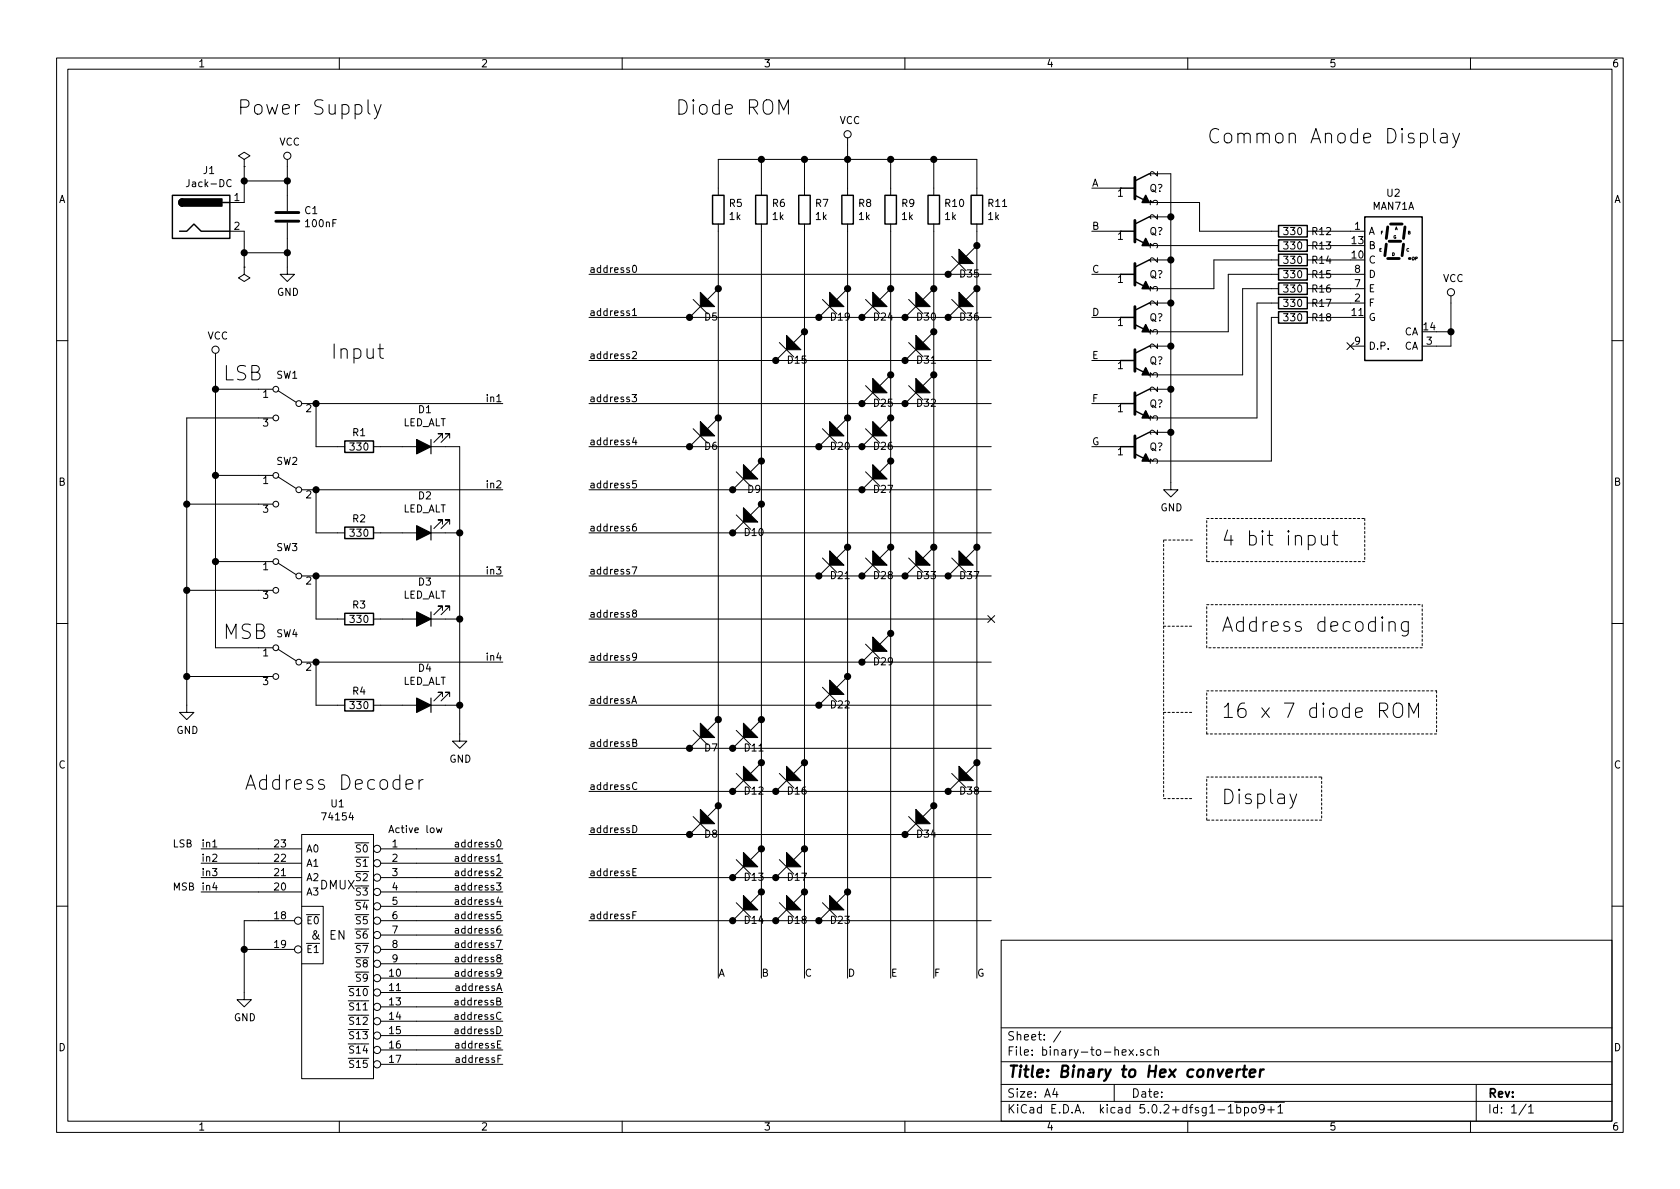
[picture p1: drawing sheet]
EESchema Schematic File Version 4
LIBS:binary-to-hex-cache
EELAYER 26 0
EELAYER END
$Descr A4 11693 8268
encoding utf-8
Sheet 1 1
Title "Binary to Hex converter"
Date ""
Rev ""
Comp ""
Comment1 ""
Comment2 ""
Comment3 ""
Comment4 ""
$EndDescr
$Comp
L 74xx_IEEE:74154 U1
U 1 1
P 2350 6700
F 0 "U1" H 2350 7816 50  0000 C CNN
F 1 "74154" H 2350 7725 50  0000 C CNN
F 2 "" H 2350 6700 50  0001 C CNN
F 3 "" H 2350 6700 50  0001 C CNN
	1    2350 6700
	1    0    0    -1  
$EndComp
$Comp
L Switch:SW_SPDT SW1
U 1 1
P 2000 2800
F 0 "SW1" H 2000 3000 50  0000 C CNN
F 1 "SW_SPDT" H 2000 2566 50  0001 C CNN
F 2 "" H 2000 2800 50  0001 C CNN
F 3 "" H 2000 2800 50  0001 C CNN
	1    2000 2800
	-1   0    0    -1  
$EndComp
$Comp
L Switch:SW_SPDT SW2
U 1 1
P 2000 3400
F 0 "SW2" H 2000 3600 50  0000 C CNN
F 1 "SW_SPDT" H 2000 3594 50  0001 C CNN
F 2 "" H 2000 3400 50  0001 C CNN
F 3 "" H 2000 3400 50  0001 C CNN
	1    2000 3400
	-1   0    0    -1  
$EndComp
$Comp
L Switch:SW_SPDT SW3
U 1 1
P 2000 4000
F 0 "SW3" H 2000 4200 50  0000 C CNN
F 1 "SW_SPDT" H 2000 4194 50  0001 C CNN
F 2 "" H 2000 4000 50  0001 C CNN
F 3 "" H 2000 4000 50  0001 C CNN
	1    2000 4000
	-1   0    0    -1  
$EndComp
$Comp
L Switch:SW_SPDT SW4
U 1 1
P 2000 4600
F 0 "SW4" H 2000 4800 50  0000 C CNN
F 1 "SW_SPDT" H 2000 4794 50  0001 C CNN
F 2 "" H 2000 4600 50  0001 C CNN
F 3 "" H 2000 4600 50  0001 C CNN
	1    2000 4600
	-1   0    0    -1  
$EndComp
$Comp
L power:GND #PWR05
U 1 1
P 2000 1850
F 0 "#PWR05" H 2000 1600 50  0001 C CNN
F 1 "GND" H 2005 1677 50  0000 C CNN
F 2 "" H 2000 1850 50  0001 C CNN
F 3 "" H 2000 1850 50  0001 C CNN
	1    2000 1850
	1    0    0    -1  
$EndComp
$Comp
L power:VCC #PWR04
U 1 1
P 2000 1150
F 0 "#PWR04" H 2000 1000 50  0001 C CNN
F 1 "VCC" H 2017 1323 50  0000 C CNN
F 2 "" H 2000 1150 50  0001 C CNN
F 3 "" H 2000 1150 50  0001 C CNN
	1    2000 1150
	1    0    0    -1  
$EndComp
Wire Wire Line
	1800 2700 1500 2700
Wire Wire Line
	1500 2700 1500 2500
$Comp
L power:VCC #PWR02
U 1 1
P 1500 2500
F 0 "#PWR02" H 1500 2350 50  0001 C CNN
F 1 "VCC" H 1517 2673 50  0000 C CNN
F 2 "" H 1500 2500 50  0001 C CNN
F 3 "" H 1500 2500 50  0001 C CNN
	1    1500 2500
	1    0    0    -1  
$EndComp
Wire Wire Line
	1800 3300 1500 3300
Wire Wire Line
	1500 3300 1500 2700
Connection ~ 1500 2700
Wire Wire Line
	1800 3900 1500 3900
Wire Wire Line
	1500 3900 1500 3300
Connection ~ 1500 3300
Wire Wire Line
	1800 4500 1500 4500
Wire Wire Line
	1500 4500 1500 3900
Connection ~ 1500 3900
Text Label 3500 2800 2    50   ~ 0
in1
Text Label 3500 3400 2    50   ~ 0
in2
Text Label 3500 4000 2    50   ~ 0
in3
Text Label 3500 4600 2    50   ~ 0
in4
Wire Wire Line
	1800 5900 1400 5900
Wire Wire Line
	1800 6000 1400 6000
Wire Wire Line
	1800 6100 1400 6100
Wire Wire Line
	1800 6200 1400 6200
Text Label 1400 5900 0    50   ~ 0
in1
Text Label 1400 6000 0    50   ~ 0
in2
Text Label 1400 6100 0    50   ~ 0
in3
Text Label 1400 6200 0    50   ~ 0
in4
Wire Wire Line
	1800 6400 1700 6400
Wire Wire Line
	1700 6400 1700 6600
Wire Wire Line
	1800 6600 1700 6600
Connection ~ 1700 6600
Wire Wire Line
	1700 6600 1700 6900
$Comp
L power:GND #PWR03
U 1 1
P 1700 6900
F 0 "#PWR03" H 1700 6650 50  0001 C CNN
F 1 "GND" H 1705 6727 50  0000 C CNN
F 2 "" H 1700 6900 50  0001 C CNN
F 3 "" H 1700 6900 50  0001 C CNN
	1    1700 6900
	1    0    0    -1  
$EndComp
Wire Wire Line
	2900 5900 3500 5900
Text Label 3500 5900 2    50   ~ 0
address0
Wire Wire Line
	2900 6000 3500 6000
Wire Wire Line
	2900 6100 3500 6100
Wire Wire Line
	2900 6200 3500 6200
Wire Wire Line
	2900 6300 3500 6300
Wire Wire Line
	2900 6400 3500 6400
Wire Wire Line
	2900 6500 3500 6500
Wire Wire Line
	2900 6600 3500 6600
Wire Wire Line
	2900 6700 3500 6700
Wire Wire Line
	2900 6800 3500 6800
Wire Wire Line
	2900 6900 3500 6900
Wire Wire Line
	2900 7000 3500 7000
Wire Wire Line
	2900 7100 3500 7100
Wire Wire Line
	2900 7200 3500 7200
Wire Wire Line
	2900 7300 3500 7300
Wire Wire Line
	2900 7400 3500 7400
Text Label 3500 6000 2    50   ~ 0
address1
Text Label 3500 6100 2    50   ~ 0
address2
Text Label 3500 6200 2    50   ~ 0
address3
Text Label 3500 6300 2    50   ~ 0
address4
Text Label 3500 6400 2    50   ~ 0
address5
Text Label 3500 6500 2    50   ~ 0
address6
Text Label 3500 6600 2    50   ~ 0
address7
Text Label 3500 6700 2    50   ~ 0
address8
Text Label 3500 6800 2    50   ~ 0
address9
Text Label 3500 6900 2    50   ~ 0
addressA
Text Label 3500 7000 2    50   ~ 0
addressB
Text Label 3500 7100 2    50   ~ 0
addressC
Text Label 3500 7200 2    50   ~ 0
addressD
Text Label 3500 7300 2    50   ~ 0
addressE
Text Label 3500 7400 2    50   ~ 0
addressF
$Comp
L d_tilt:D_Tilt D35
U 1 1
P 6700 1800
F 0 "D35" H 6650 1900 50  0000 C CNN
F 1 "D_Tilt" H 6750 1675 50  0001 C CNN
F 2 "" H 6700 1800 50  0001 C CNN
F 3 "~" H 6700 1800 50  0001 C CNN
	1    6700 1800
	-1   0    0    1   
$EndComp
$Comp
L d_tilt:D_Tilt D19
U 1 1
P 5800 2100
F 0 "D19" H 5750 2200 50  0000 C CNN
F 1 "D_Tilt" H 5850 1975 50  0001 C CNN
F 2 "" H 5800 2100 50  0001 C CNN
F 3 "~" H 5800 2100 50  0001 C CNN
	1    5800 2100
	-1   0    0    1   
$EndComp
Wire Wire Line
	4100 2200 4800 2200
Text Label 4100 1900 0    50   ~ 0
address0
Text Label 4100 2200 0    50   ~ 0
address1
Text Label 4100 2500 0    50   ~ 0
address2
Text Label 4100 2800 0    50   ~ 0
address3
Wire Wire Line
	4100 3100 4800 3100
Text Label 4100 3100 0    50   ~ 0
address4
Text Label 4100 3400 0    50   ~ 0
address5
Text Label 4100 3700 0    50   ~ 0
address6
Text Label 4100 4000 0    50   ~ 0
address7
Text Label 4100 4300 0    50   ~ 0
address8
Text Label 4100 4600 0    50   ~ 0
address9
Text Label 4100 4900 0    50   ~ 0
addressA
Text Label 4100 5200 0    50   ~ 0
addressB
Text Label 4100 5500 0    50   ~ 0
addressC
Text Label 4100 5800 0    50   ~ 0
addressD
Text Label 4100 6100 0    50   ~ 0
addressE
Text Label 4100 6400 0    50   ~ 0
addressF
Text Label 5000 6800 0    50   ~ 0
A
Text Label 5300 6800 0    50   ~ 0
B
Text Label 5600 6800 0    50   ~ 0
C
Text Label 5900 6800 0    50   ~ 0
D
Text Label 6200 6800 0    50   ~ 0
E
Text Label 6500 6800 0    50   ~ 0
F
Text Label 6800 6800 0    50   ~ 0
G
NoConn ~ 9400 2400
Wire Wire Line
	5000 1100 5300 1100
Wire Wire Line
	6500 1300 6500 1100
Connection ~ 6500 1100
Wire Wire Line
	6500 1100 6800 1100
Wire Wire Line
	6200 1300 6200 1100
Connection ~ 6200 1100
Wire Wire Line
	6200 1100 6500 1100
Wire Wire Line
	5900 1300 5900 1100
Connection ~ 5900 1100
Wire Wire Line
	5900 1100 6200 1100
Connection ~ 5600 1100
Wire Wire Line
	5600 1100 5900 1100
Connection ~ 5300 1100
Wire Wire Line
	5300 1100 5600 1100
$Comp
L power:VCC #PWR07
U 1 1
P 5900 1000
F 0 "#PWR07" H 5900 850 50  0001 C CNN
F 1 "VCC" H 5917 1173 50  0000 C CNN
F 2 "" H 5900 1000 50  0001 C CNN
F 3 "" H 5900 1000 50  0001 C CNN
	1    5900 1000
	1    0    0    -1  
$EndComp
Wire Wire Line
	5900 1000 5900 1100
Text Label 7600 1300 0    50   ~ 0
A
Text Label 7600 1600 0    50   ~ 0
B
Text Label 7600 1900 0    50   ~ 0
C
Text Label 7600 2200 0    50   ~ 0
D
Text Label 7600 2500 0    50   ~ 0
E
Text Label 7600 2800 0    50   ~ 0
F
Text Label 7600 3100 0    50   ~ 0
G
$Comp
L Device:R R12
U 1 1
P 9000 1600
F 0 "R12" V 9000 1800 50  0000 C CNN
F 1 "330" V 9000 1600 50  0000 C CNN
F 2 "" V 8930 1600 50  0001 C CNN
F 3 "~" H 9000 1600 50  0001 C CNN
	1    9000 1600
	0    1    1    0   
$EndComp
$Comp
L Device:R R13
U 1 1
P 9000 1700
F 0 "R13" V 9000 1900 50  0000 C CNN
F 1 "330" V 9000 1700 50  0000 C CNN
F 2 "" V 8930 1700 50  0001 C CNN
F 3 "~" H 9000 1700 50  0001 C CNN
	1    9000 1700
	0    1    1    0   
$EndComp
$Comp
L Device:R R14
U 1 1
P 9000 1800
F 0 "R14" V 9000 2000 50  0000 C CNN
F 1 "330" V 9000 1800 50  0000 C CNN
F 2 "" V 8930 1800 50  0001 C CNN
F 3 "~" H 9000 1800 50  0001 C CNN
	1    9000 1800
	0    1    1    0   
$EndComp
$Comp
L Device:R R15
U 1 1
P 9000 1900
F 0 "R15" V 9000 2100 50  0000 C CNN
F 1 "330" V 9000 1900 50  0000 C CNN
F 2 "" V 8930 1900 50  0001 C CNN
F 3 "~" H 9000 1900 50  0001 C CNN
	1    9000 1900
	0    1    1    0   
$EndComp
$Comp
L Device:R R16
U 1 1
P 9000 2000
F 0 "R16" V 9000 2200 50  0000 C CNN
F 1 "330" V 9000 2000 50  0000 C CNN
F 2 "" V 8930 2000 50  0001 C CNN
F 3 "~" H 9000 2000 50  0001 C CNN
	1    9000 2000
	0    1    1    0   
$EndComp
$Comp
L Device:R R17
U 1 1
P 9000 2100
F 0 "R17" V 9000 2300 50  0000 C CNN
F 1 "330" V 9000 2100 50  0000 C CNN
F 2 "" V 8930 2100 50  0001 C CNN
F 3 "~" H 9000 2100 50  0001 C CNN
	1    9000 2100
	0    1    1    0   
$EndComp
$Comp
L Device:R R18
U 1 1
P 9000 2200
F 0 "R18" V 9000 2400 50  0000 C CNN
F 1 "330" V 9000 2200 50  0000 C CNN
F 2 "" V 8930 2200 50  0001 C CNN
F 3 "~" H 9000 2200 50  0001 C CNN
	1    9000 2200
	0    1    1    0   
$EndComp
Wire Wire Line
	5600 1300 5600 1100
Wire Wire Line
	5300 1300 5300 1100
Wire Wire Line
	5000 1300 5000 1100
Wire Wire Line
	4100 5200 4800 5200
Text Notes 2700 5800 0    50   ~ 0
Active low
$Comp
L Device:R R5
U 1 1
P 5000 1450
F 0 "R5" H 5070 1496 50  0000 L CNN
F 1 "1k" H 5070 1405 50  0000 L CNN
F 2 "" V 4930 1450 50  0001 C CNN
F 3 "~" H 5000 1450 50  0001 C CNN
	1    5000 1450
	1    0    0    -1  
$EndComp
$Comp
L Device:R R6
U 1 1
P 5300 1450
F 0 "R6" H 5370 1496 50  0000 L CNN
F 1 "1k" H 5370 1405 50  0000 L CNN
F 2 "" V 5230 1450 50  0001 C CNN
F 3 "~" H 5300 1450 50  0001 C CNN
	1    5300 1450
	1    0    0    -1  
$EndComp
$Comp
L Device:R R7
U 1 1
P 5600 1450
F 0 "R7" H 5670 1496 50  0000 L CNN
F 1 "1k" H 5670 1405 50  0000 L CNN
F 2 "" V 5530 1450 50  0001 C CNN
F 3 "~" H 5600 1450 50  0001 C CNN
	1    5600 1450
	1    0    0    -1  
$EndComp
$Comp
L Device:R R8
U 1 1
P 5900 1450
F 0 "R8" H 5970 1496 50  0000 L CNN
F 1 "1k" H 5970 1405 50  0000 L CNN
F 2 "" V 5830 1450 50  0001 C CNN
F 3 "~" H 5900 1450 50  0001 C CNN
	1    5900 1450
	1    0    0    -1  
$EndComp
$Comp
L Device:R R9
U 1 1
P 6200 1450
F 0 "R9" H 6270 1496 50  0000 L CNN
F 1 "1k" H 6270 1405 50  0000 L CNN
F 2 "" V 6130 1450 50  0001 C CNN
F 3 "~" H 6200 1450 50  0001 C CNN
	1    6200 1450
	1    0    0    -1  
$EndComp
$Comp
L Device:R R10
U 1 1
P 6500 1450
F 0 "R10" H 6570 1496 50  0000 L CNN
F 1 "1k" H 6570 1405 50  0000 L CNN
F 2 "" V 6430 1450 50  0001 C CNN
F 3 "~" H 6500 1450 50  0001 C CNN
	1    6500 1450
	1    0    0    -1  
$EndComp
$Comp
L Device:R R11
U 1 1
P 6800 1450
F 0 "R11" H 6870 1496 50  0000 L CNN
F 1 "1k" H 6870 1405 50  0000 L CNN
F 2 "" V 6730 1450 50  0001 C CNN
F 3 "~" H 6800 1450 50  0001 C CNN
	1    6800 1450
	1    0    0    -1  
$EndComp
Wire Wire Line
	6800 1100 6800 1300
Wire Wire Line
	6800 1600 6800 1700
$Comp
L power:PWR_FLAG #FLG01
U 1 1
P 1700 1150
F 0 "#FLG01" H 1700 1225 50  0001 C CNN
F 1 "PWR_FLAG" H 1700 1324 50  0001 C CNN
F 2 "" H 1700 1150 50  0001 C CNN
F 3 "~" H 1700 1150 50  0001 C CNN
	1    1700 1150
	1    0    0    -1  
$EndComp
$Comp
L power:PWR_FLAG #FLG02
U 1 1
P 1700 1850
F 0 "#FLG02" H 1700 1925 50  0001 C CNN
F 1 "PWR_FLAG" H 1700 2023 50  0001 C CNN
F 2 "" H 1700 1850 50  0001 C CNN
F 3 "~" H 1700 1850 50  0001 C CNN
	1    1700 1850
	-1   0    0    1   
$EndComp
Text Notes 1700 5500 0    100  ~ 0
Address Decoder
Text Notes 2300 2500 0    100  ~ 0
Input
Text Notes 1650 800  0    100  ~ 0
Power Supply
Text Notes 4700 800  0    100  ~ 0
Diode ROM
Text Notes 8400 1000 0    100  ~ 0
Common Anode Display
Text Notes 1550 2650 0    100  ~ 0
LSB
Text Notes 1550 4450 0    100  ~ 0
MSB
Text Notes 1200 6200 0    50   ~ 0
MSB
Text Notes 1200 5900 0    50   ~ 0
LSB
Wire Wire Line
	6200 1600 6200 2000
Wire Wire Line
	5900 1600 5900 2000
Wire Wire Line
	5000 1600 5000 2000
Connection ~ 6800 1700
Wire Wire Line
	6800 1700 6800 2000
Connection ~ 6600 1900
Wire Wire Line
	6600 1900 6900 1900
Wire Wire Line
	6500 1600 6500 2000
Wire Wire Line
	4100 1900 6600 1900
$Comp
L d_tilt:D_Tilt D5
U 1 1
P 4900 2100
F 0 "D5" H 4850 2200 50  0000 C CNN
F 1 "D_Tilt" H 4950 1975 50  0001 C CNN
F 2 "" H 4900 2100 50  0001 C CNN
F 3 "~" H 4900 2100 50  0001 C CNN
	1    4900 2100
	-1   0    0    1   
$EndComp
Connection ~ 5000 2000
Connection ~ 4800 2200
Connection ~ 5900 2000
Connection ~ 5700 2200
Wire Wire Line
	5700 2200 6000 2200
Wire Wire Line
	5600 1600 5600 2300
Wire Wire Line
	4800 2200 5700 2200
$Comp
L d_tilt:D_Tilt D24
U 1 1
P 6100 2100
F 0 "D24" H 6050 2200 50  0000 C CNN
F 1 "D_Tilt" H 6150 1975 50  0001 C CNN
F 2 "" H 6100 2100 50  0001 C CNN
F 3 "~" H 6100 2100 50  0001 C CNN
	1    6100 2100
	-1   0    0    1   
$EndComp
Connection ~ 6200 2000
Connection ~ 6000 2200
Wire Wire Line
	6000 2200 6300 2200
$Comp
L d_tilt:D_Tilt D30
U 1 1
P 6400 2100
F 0 "D30" H 6350 2200 50  0000 C CNN
F 1 "D_Tilt" H 6450 1975 50  0001 C CNN
F 2 "" H 6400 2100 50  0001 C CNN
F 3 "~" H 6400 2100 50  0001 C CNN
	1    6400 2100
	-1   0    0    1   
$EndComp
Connection ~ 6500 2000
Wire Wire Line
	6500 2000 6500 2300
Connection ~ 6300 2200
Wire Wire Line
	6300 2200 6600 2200
$Comp
L d_tilt:D_Tilt D36
U 1 1
P 6700 2100
F 0 "D36" H 6650 2200 50  0000 C CNN
F 1 "D_Tilt" H 6750 1975 50  0001 C CNN
F 2 "" H 6700 2100 50  0001 C CNN
F 3 "~" H 6700 2100 50  0001 C CNN
	1    6700 2100
	-1   0    0    1   
$EndComp
Connection ~ 6800 2000
Connection ~ 6600 2200
Wire Wire Line
	6600 2200 6900 2200
$Comp
L d_tilt:D_Tilt D31
U 1 1
P 6400 2400
F 0 "D31" H 6350 2500 50  0000 C CNN
F 1 "D_Tilt" H 6450 2275 50  0001 C CNN
F 2 "" H 6400 2400 50  0001 C CNN
F 3 "~" H 6400 2400 50  0001 C CNN
	1    6400 2400
	-1   0    0    1   
$EndComp
Connection ~ 6500 2300
Wire Wire Line
	6500 2300 6500 2600
Connection ~ 6300 2500
Wire Wire Line
	6300 2500 6900 2500
Wire Wire Line
	6200 2000 6200 2600
$Comp
L d_tilt:D_Tilt D15
U 1 1
P 5500 2400
F 0 "D15" H 5450 2500 50  0000 C CNN
F 1 "D_Tilt" H 5550 2275 50  0001 C CNN
F 2 "" H 5500 2400 50  0001 C CNN
F 3 "~" H 5500 2400 50  0001 C CNN
	1    5500 2400
	-1   0    0    1   
$EndComp
Connection ~ 5600 2300
Connection ~ 5400 2500
Wire Wire Line
	5400 2500 6300 2500
Wire Wire Line
	4100 2500 5400 2500
$Comp
L d_tilt:D_Tilt D32
U 1 1
P 6400 2700
F 0 "D32" H 6350 2800 50  0000 C CNN
F 1 "D_Tilt" H 6450 2575 50  0001 C CNN
F 2 "" H 6400 2700 50  0001 C CNN
F 3 "~" H 6400 2700 50  0001 C CNN
	1    6400 2700
	-1   0    0    1   
$EndComp
Connection ~ 6500 2600
Connection ~ 6300 2800
Wire Wire Line
	6300 2800 6900 2800
$Comp
L d_tilt:D_Tilt D25
U 1 1
P 6100 2700
F 0 "D25" H 6050 2800 50  0000 C CNN
F 1 "D_Tilt" H 6150 2575 50  0001 C CNN
F 2 "" H 6100 2700 50  0001 C CNN
F 3 "~" H 6100 2700 50  0001 C CNN
	1    6100 2700
	-1   0    0    1   
$EndComp
Connection ~ 6200 2600
Wire Wire Line
	6200 2600 6200 2900
Connection ~ 6000 2800
Wire Wire Line
	6000 2800 6300 2800
Wire Wire Line
	5900 2000 5900 2900
Wire Wire Line
	5000 2000 5000 2900
Wire Wire Line
	4100 2800 6000 2800
$Comp
L d_tilt:D_Tilt D6
U 1 1
P 4900 3000
F 0 "D6" H 4850 3100 50  0000 C CNN
F 1 "D_Tilt" H 4950 2875 50  0001 C CNN
F 2 "" H 4900 3000 50  0001 C CNN
F 3 "~" H 4900 3000 50  0001 C CNN
	1    4900 3000
	-1   0    0    1   
$EndComp
Connection ~ 5000 2900
Connection ~ 4800 3100
Wire Wire Line
	5300 1600 5300 3200
Wire Wire Line
	4800 3100 5700 3100
$Comp
L d_tilt:D_Tilt D20
U 1 1
P 5800 3000
F 0 "D20" H 5750 3100 50  0000 C CNN
F 1 "D_Tilt" H 5850 2875 50  0001 C CNN
F 2 "" H 5800 3000 50  0001 C CNN
F 3 "~" H 5800 3000 50  0001 C CNN
	1    5800 3000
	-1   0    0    1   
$EndComp
Connection ~ 5900 2900
Connection ~ 5700 3100
Wire Wire Line
	5700 3100 6000 3100
$Comp
L d_tilt:D_Tilt D26
U 1 1
P 6100 3000
F 0 "D26" H 6050 3100 50  0000 C CNN
F 1 "D_Tilt" H 6150 2875 50  0001 C CNN
F 2 "" H 6100 3000 50  0001 C CNN
F 3 "~" H 6100 3000 50  0001 C CNN
	1    6100 3000
	-1   0    0    1   
$EndComp
Connection ~ 6200 2900
Wire Wire Line
	6200 2900 6200 3200
Connection ~ 6000 3100
Wire Wire Line
	6000 3100 6900 3100
$Comp
L d_tilt:D_Tilt D27
U 1 1
P 6100 3300
F 0 "D27" H 6050 3400 50  0000 C CNN
F 1 "D_Tilt" H 6150 3175 50  0001 C CNN
F 2 "" H 6100 3300 50  0001 C CNN
F 3 "~" H 6100 3300 50  0001 C CNN
	1    6100 3300
	-1   0    0    1   
$EndComp
Connection ~ 6200 3200
Connection ~ 6000 3400
Wire Wire Line
	6000 3400 6900 3400
$Comp
L d_tilt:D_Tilt D9
U 1 1
P 5200 3300
F 0 "D9" H 5150 3400 50  0000 C CNN
F 1 "D_Tilt" H 5250 3175 50  0001 C CNN
F 2 "" H 5200 3300 50  0001 C CNN
F 3 "~" H 5200 3300 50  0001 C CNN
	1    5200 3300
	-1   0    0    1   
$EndComp
Connection ~ 5300 3200
Wire Wire Line
	5300 3200 5300 3500
Connection ~ 5100 3400
Wire Wire Line
	5100 3400 6000 3400
Wire Wire Line
	4100 3400 5100 3400
Wire Wire Line
	4100 3700 5100 3700
$Comp
L d_tilt:D_Tilt D10
U 1 1
P 5200 3600
F 0 "D10" H 5150 3700 50  0000 C CNN
F 1 "D_Tilt" H 5250 3475 50  0001 C CNN
F 2 "" H 5200 3600 50  0001 C CNN
F 3 "~" H 5200 3600 50  0001 C CNN
	1    5200 3600
	-1   0    0    1   
$EndComp
Connection ~ 5300 3500
Connection ~ 5100 3700
Wire Wire Line
	5900 2900 5900 3800
Wire Wire Line
	6200 3200 6200 3800
Wire Wire Line
	6500 2600 6500 3800
Wire Wire Line
	6800 2000 6800 3800
Wire Wire Line
	5100 3700 6900 3700
$Comp
L d_tilt:D_Tilt D21
U 1 1
P 5800 3900
F 0 "D21" H 5750 4000 50  0000 C CNN
F 1 "D_Tilt" H 5850 3775 50  0001 C CNN
F 2 "" H 5800 3900 50  0001 C CNN
F 3 "~" H 5800 3900 50  0001 C CNN
	1    5800 3900
	-1   0    0    1   
$EndComp
Connection ~ 5900 3800
Connection ~ 5700 4000
Wire Wire Line
	5700 4000 6000 4000
$Comp
L d_tilt:D_Tilt D28
U 1 1
P 6100 3900
F 0 "D28" H 6050 4000 50  0000 C CNN
F 1 "D_Tilt" H 6150 3775 50  0001 C CNN
F 2 "" H 6100 3900 50  0001 C CNN
F 3 "~" H 6100 3900 50  0001 C CNN
	1    6100 3900
	-1   0    0    1   
$EndComp
Connection ~ 6200 3800
Connection ~ 6000 4000
Wire Wire Line
	6000 4000 6300 4000
$Comp
L d_tilt:D_Tilt D33
U 1 1
P 6400 3900
F 0 "D33" H 6350 4000 50  0000 C CNN
F 1 "D_Tilt" H 6450 3775 50  0001 C CNN
F 2 "" H 6400 3900 50  0001 C CNN
F 3 "~" H 6400 3900 50  0001 C CNN
	1    6400 3900
	-1   0    0    1   
$EndComp
Connection ~ 6500 3800
Connection ~ 6300 4000
Wire Wire Line
	6300 4000 6600 4000
$Comp
L d_tilt:D_Tilt D37
U 1 1
P 6700 3900
F 0 "D37" H 6650 4000 50  0000 C CNN
F 1 "D_Tilt" H 6750 3775 50  0001 C CNN
F 2 "" H 6700 3900 50  0001 C CNN
F 3 "~" H 6700 3900 50  0001 C CNN
	1    6700 3900
	-1   0    0    1   
$EndComp
Connection ~ 6800 3800
Connection ~ 6600 4000
Wire Wire Line
	6600 4000 6900 4000
Wire Wire Line
	4100 4000 5700 4000
Wire Wire Line
	6200 3800 6200 4400
Wire Wire Line
	4100 4300 6900 4300
$Comp
L d_tilt:D_Tilt D29
U 1 1
P 6100 4500
F 0 "D29" H 6050 4600 50  0000 C CNN
F 1 "D_Tilt" H 6150 4375 50  0001 C CNN
F 2 "" H 6100 4500 50  0001 C CNN
F 3 "~" H 6100 4500 50  0001 C CNN
	1    6100 4500
	-1   0    0    1   
$EndComp
Connection ~ 6200 4400
Connection ~ 6000 4600
Wire Wire Line
	6000 4600 6900 4600
Wire Wire Line
	5900 3800 5900 4700
Wire Wire Line
	4100 4600 6000 4600
$Comp
L d_tilt:D_Tilt D22
U 1 1
P 5800 4800
F 0 "D22" H 5750 4900 50  0000 C CNN
F 1 "D_Tilt" H 5850 4675 50  0001 C CNN
F 2 "" H 5800 4800 50  0001 C CNN
F 3 "~" H 5800 4800 50  0001 C CNN
	1    5800 4800
	-1   0    0    1   
$EndComp
Connection ~ 5900 4700
Connection ~ 5700 4900
Wire Wire Line
	5300 4900 5700 4900
Wire Wire Line
	5000 2900 5000 5000
Wire Wire Line
	4100 4900 5300 4900
Wire Wire Line
	5700 4900 6900 4900
Wire Wire Line
	5300 3500 5300 5000
$Comp
L d_tilt:D_Tilt D11
U 1 1
P 5200 5100
F 0 "D11" H 5150 5200 50  0000 C CNN
F 1 "D_Tilt" H 5250 4975 50  0001 C CNN
F 2 "" H 5200 5100 50  0001 C CNN
F 3 "~" H 5200 5100 50  0001 C CNN
	1    5200 5100
	-1   0    0    1   
$EndComp
Connection ~ 5300 5000
Wire Wire Line
	5300 5000 5300 5300
Connection ~ 5100 5200
$Comp
L d_tilt:D_Tilt D7
U 1 1
P 4900 5100
F 0 "D7" H 4850 5200 50  0000 C CNN
F 1 "D_Tilt" H 4950 4975 50  0001 C CNN
F 2 "" H 4900 5100 50  0001 C CNN
F 3 "~" H 4900 5100 50  0001 C CNN
	1    4900 5100
	-1   0    0    1   
$EndComp
Connection ~ 5000 5000
Connection ~ 4800 5200
Wire Wire Line
	4800 5200 5100 5200
Wire Wire Line
	5600 2300 5600 5300
Wire Wire Line
	6800 3800 6800 5300
Wire Wire Line
	5100 5200 6900 5200
$Comp
L d_tilt:D_Tilt D12
U 1 1
P 5200 5400
F 0 "D12" H 5150 5500 50  0000 C CNN
F 1 "D_Tilt" H 5250 5275 50  0001 C CNN
F 2 "" H 5200 5400 50  0001 C CNN
F 3 "~" H 5200 5400 50  0001 C CNN
	1    5200 5400
	-1   0    0    1   
$EndComp
Connection ~ 5300 5300
Connection ~ 5100 5500
Wire Wire Line
	5100 5500 5400 5500
$Comp
L d_tilt:D_Tilt D16
U 1 1
P 5500 5400
F 0 "D16" H 5450 5500 50  0000 C CNN
F 1 "D_Tilt" H 5550 5275 50  0001 C CNN
F 2 "" H 5500 5400 50  0001 C CNN
F 3 "~" H 5500 5400 50  0001 C CNN
	1    5500 5400
	-1   0    0    1   
$EndComp
Connection ~ 5600 5300
Connection ~ 5400 5500
Wire Wire Line
	5000 5000 5000 5600
Wire Wire Line
	4100 5500 5100 5500
Wire Wire Line
	6500 3800 6500 5600
Wire Wire Line
	5400 5500 6600 5500
$Comp
L d_tilt:D_Tilt D38
U 1 1
P 6700 5400
F 0 "D38" H 6650 5500 50  0000 C CNN
F 1 "D_Tilt" H 6750 5275 50  0001 C CNN
F 2 "" H 6700 5400 50  0001 C CNN
F 3 "~" H 6700 5400 50  0001 C CNN
	1    6700 5400
	-1   0    0    1   
$EndComp
Connection ~ 6800 5300
Connection ~ 6600 5500
Wire Wire Line
	6600 5500 6900 5500
$Comp
L d_tilt:D_Tilt D34
U 1 1
P 6400 5700
F 0 "D34" H 6350 5800 50  0000 C CNN
F 1 "D_Tilt" H 6450 5575 50  0001 C CNN
F 2 "" H 6400 5700 50  0001 C CNN
F 3 "~" H 6400 5700 50  0001 C CNN
	1    6400 5700
	-1   0    0    1   
$EndComp
Connection ~ 6500 5600
Connection ~ 6300 5800
Wire Wire Line
	6300 5800 6900 5800
Wire Wire Line
	5600 5300 5600 5900
$Comp
L d_tilt:D_Tilt D8
U 1 1
P 4900 5700
F 0 "D8" H 4850 5800 50  0000 C CNN
F 1 "D_Tilt" H 4950 5575 50  0001 C CNN
F 2 "" H 4900 5700 50  0001 C CNN
F 3 "~" H 4900 5700 50  0001 C CNN
	1    4900 5700
	-1   0    0    1   
$EndComp
Connection ~ 5000 5600
Connection ~ 4800 5800
Wire Wire Line
	4800 5800 4100 5800
Wire Wire Line
	5300 5300 5300 5900
Wire Wire Line
	4800 5800 6300 5800
$Comp
L d_tilt:D_Tilt D13
U 1 1
P 5200 6000
F 0 "D13" H 5150 6100 50  0000 C CNN
F 1 "D_Tilt" H 5250 5875 50  0001 C CNN
F 2 "" H 5200 6000 50  0001 C CNN
F 3 "~" H 5200 6000 50  0001 C CNN
	1    5200 6000
	-1   0    0    1   
$EndComp
Connection ~ 5300 5900
Wire Wire Line
	5300 5900 5300 6200
Connection ~ 5100 6100
Wire Wire Line
	5100 6100 5400 6100
$Comp
L d_tilt:D_Tilt D17
U 1 1
P 5500 6000
F 0 "D17" H 5450 6100 50  0000 C CNN
F 1 "D_Tilt" H 5550 5875 50  0001 C CNN
F 2 "" H 5500 6000 50  0001 C CNN
F 3 "~" H 5500 6000 50  0001 C CNN
	1    5500 6000
	-1   0    0    1   
$EndComp
Connection ~ 5600 5900
Wire Wire Line
	5600 5900 5600 6200
Connection ~ 5400 6100
Wire Wire Line
	4100 6100 5100 6100
Wire Wire Line
	5900 4700 5900 6200
Wire Wire Line
	5400 6100 6900 6100
$Comp
L d_tilt:D_Tilt D14
U 1 1
P 5200 6300
F 0 "D14" H 5150 6400 50  0000 C CNN
F 1 "D_Tilt" H 5250 6175 50  0001 C CNN
F 2 "" H 5200 6300 50  0001 C CNN
F 3 "~" H 5200 6300 50  0001 C CNN
	1    5200 6300
	-1   0    0    1   
$EndComp
Connection ~ 5300 6200
Wire Wire Line
	5300 6200 5300 6800
Connection ~ 5100 6400
$Comp
L d_tilt:D_Tilt D18
U 1 1
P 5500 6300
F 0 "D18" H 5450 6400 50  0000 C CNN
F 1 "D_Tilt" H 5550 6175 50  0001 C CNN
F 2 "" H 5500 6300 50  0001 C CNN
F 3 "~" H 5500 6300 50  0001 C CNN
	1    5500 6300
	-1   0    0    1   
$EndComp
Connection ~ 5600 6200
Wire Wire Line
	5600 6200 5600 6800
Connection ~ 5400 6400
Wire Wire Line
	5400 6400 5100 6400
$Comp
L d_tilt:D_Tilt D23
U 1 1
P 5800 6300
F 0 "D23" H 5750 6400 50  0000 C CNN
F 1 "D_Tilt" H 5850 6175 50  0001 C CNN
F 2 "" H 5800 6300 50  0001 C CNN
F 3 "~" H 5800 6300 50  0001 C CNN
	1    5800 6300
	-1   0    0    1   
$EndComp
Connection ~ 5900 6200
Wire Wire Line
	5900 6200 5900 6800
Connection ~ 5700 6400
Wire Wire Line
	5700 6400 5400 6400
Wire Wire Line
	6200 4400 6200 6800
Wire Wire Line
	6500 5600 6500 6800
Wire Wire Line
	6800 5300 6800 6800
Wire Wire Line
	5700 6400 6900 6400
Wire Wire Line
	5000 5600 5000 6800
Wire Wire Line
	4100 6400 5100 6400
NoConn ~ 6900 4300
Wire Wire Line
	9150 2200 9400 2200
Wire Wire Line
	9150 2100 9400 2100
Wire Wire Line
	9150 2000 9400 2000
Wire Wire Line
	9150 1900 9400 1900
Wire Wire Line
	9150 1800 9400 1800
Wire Wire Line
	9150 1700 9400 1700
Wire Wire Line
	9150 1600 9400 1600
Wire Wire Line
	1700 1750 2000 1750
Wire Wire Line
	2000 1750 2000 1850
Connection ~ 2000 1750
Wire Wire Line
	1800 4700 1300 4700
Wire Wire Line
	1300 4700 1300 4100
Wire Wire Line
	1300 4100 1800 4100
Wire Wire Line
	1800 3500 1300 3500
Wire Wire Line
	1300 3500 1300 4100
Connection ~ 1300 4100
Wire Wire Line
	1800 2900 1300 2900
Wire Wire Line
	1300 2900 1300 3500
Connection ~ 1300 3500
Wire Wire Line
	1300 4700 1300 4900
Connection ~ 1300 4700
$Comp
L power:GND #PWR01
U 1 1
P 1300 4900
F 0 "#PWR01" H 1300 4650 50  0001 C CNN
F 1 "GND" H 1305 4727 50  0000 C CNN
F 2 "" H 1300 4900 50  0001 C CNN
F 3 "" H 1300 4900 50  0001 C CNN
	1    1300 4900
	1    0    0    -1  
$EndComp
$Comp
L Device:R R1
U 1 1
P 2500 3100
F 0 "R1" V 2400 3100 50  0000 C CNN
F 1 "330" V 2500 3100 50  0000 C CNN
F 2 "" V 2430 3100 50  0001 C CNN
F 3 "~" H 2500 3100 50  0001 C CNN
	1    2500 3100
	0    1    1    0   
$EndComp
$Comp
L Device:R R2
U 1 1
P 2500 3700
F 0 "R2" V 2400 3700 50  0000 C CNN
F 1 "330" V 2500 3700 50  0000 C CNN
F 2 "" V 2430 3700 50  0001 C CNN
F 3 "~" H 2500 3700 50  0001 C CNN
	1    2500 3700
	0    1    1    0   
$EndComp
$Comp
L Device:R R3
U 1 1
P 2500 4300
F 0 "R3" V 2400 4300 50  0000 C CNN
F 1 "330" V 2500 4300 50  0000 C CNN
F 2 "" V 2430 4300 50  0001 C CNN
F 3 "~" H 2500 4300 50  0001 C CNN
	1    2500 4300
	0    1    1    0   
$EndComp
$Comp
L Device:R R4
U 1 1
P 2500 4900
F 0 "R4" V 2400 4900 50  0000 C CNN
F 1 "330" V 2500 4900 50  0000 C CNN
F 2 "" V 2430 4900 50  0001 C CNN
F 3 "~" H 2500 4900 50  0001 C CNN
	1    2500 4900
	0    1    1    0   
$EndComp
$Comp
L Device:LED_ALT D1
U 1 1
P 2950 3100
F 0 "D1" H 2942 2845 50  0000 C CNN
F 1 "LED_ALT" H 2942 2936 50  0000 C CNN
F 2 "" H 2950 3100 50  0001 C CNN
F 3 "~" H 2950 3100 50  0001 C CNN
	1    2950 3100
	-1   0    0    1   
$EndComp
$Comp
L Device:LED_ALT D2
U 1 1
P 2950 3700
F 0 "D2" H 2942 3445 50  0000 C CNN
F 1 "LED_ALT" H 2942 3536 50  0000 C CNN
F 2 "" H 2950 3700 50  0001 C CNN
F 3 "~" H 2950 3700 50  0001 C CNN
	1    2950 3700
	-1   0    0    1   
$EndComp
$Comp
L Device:LED_ALT D3
U 1 1
P 2950 4300
F 0 "D3" H 2942 4045 50  0000 C CNN
F 1 "LED_ALT" H 2942 4136 50  0000 C CNN
F 2 "" H 2950 4300 50  0001 C CNN
F 3 "~" H 2950 4300 50  0001 C CNN
	1    2950 4300
	-1   0    0    1   
$EndComp
$Comp
L Device:LED_ALT D4
U 1 1
P 2950 4900
F 0 "D4" H 2942 4645 50  0000 C CNN
F 1 "LED_ALT" H 2942 4736 50  0000 C CNN
F 2 "" H 2950 4900 50  0001 C CNN
F 3 "~" H 2950 4900 50  0001 C CNN
	1    2950 4900
	-1   0    0    1   
$EndComp
Wire Wire Line
	2200 3100 2350 3100
Wire Wire Line
	2650 3100 2800 3100
Wire Wire Line
	2200 3700 2350 3700
Wire Wire Line
	2650 3700 2800 3700
Wire Wire Line
	2200 4300 2350 4300
Wire Wire Line
	2650 4300 2800 4300
Wire Wire Line
	2200 4900 2350 4900
Wire Wire Line
	2650 4900 2800 4900
Wire Wire Line
	1700 1850 1700 1750
Text Notes 8500 3800 0    100  ~ 0
4 bit input
Text Notes 8500 4400 0    100  ~ 0
Address decoding
Text Notes 8500 5000 0    100  ~ 0
16 x 7 diode ROM
Text Notes 8500 5600 0    100  ~ 0
Display
Wire Notes Line
	8400 3600 9500 3600
Wire Notes Line
	9500 3600 9500 3900
Wire Notes Line
	9500 3900 8400 3900
Wire Notes Line
	8400 3900 8400 3600
Wire Notes Line
	8400 4200 9900 4200
Wire Notes Line
	9900 4200 9900 4500
Wire Notes Line
	9900 4500 8400 4500
Wire Notes Line
	8400 4500 8400 4200
Wire Notes Line
	8400 4800 10000 4800
Wire Notes Line
	10000 4800 10000 5100
Wire Notes Line
	10000 5100 8400 5100
Wire Notes Line
	8400 5100 8400 4800
Wire Notes Line
	8400 5400 9200 5400
Wire Notes Line
	9200 5400 9200 5700
Wire Notes Line
	9200 5700 8400 5700
Wire Notes Line
	8400 5700 8400 5400
Wire Notes Line
	8300 3750 8100 3750
Wire Notes Line
	8100 4350 8300 4350
Wire Notes Line
	8100 4950 8300 4950
Wire Notes Line
	8100 5550 8300 5550
Wire Notes Line
	8100 3750 8100 5550
$Comp
L Device:C C1
U 1 1
P 2000 1500
F 0 "C1" H 2115 1546 50  0000 L CNN
F 1 "100nF" H 2115 1455 50  0000 L CNN
F 2 "" H 2038 1350 50  0001 C CNN
F 3 "~" H 2000 1500 50  0001 C CNN
	1    2000 1500
	1    0    0    -1  
$EndComp
Wire Wire Line
	2200 3100 2200 2800
Wire Wire Line
	2200 2800 3500 2800
Connection ~ 2200 2800
Wire Wire Line
	3500 3400 2200 3400
Wire Wire Line
	2200 3700 2200 3400
Connection ~ 2200 3400
Wire Wire Line
	2200 4300 2200 4000
Wire Wire Line
	2200 4000 3500 4000
Connection ~ 2200 4000
Wire Wire Line
	2200 4900 2200 4600
Wire Wire Line
	2200 4600 3500 4600
Connection ~ 2200 4600
Wire Wire Line
	3100 3100 3200 3100
$Comp
L power:GND #PWR06
U 1 1
P 3200 5100
F 0 "#PWR06" H 3200 4850 50  0001 C CNN
F 1 "GND" H 3205 4927 50  0000 C CNN
F 2 "" H 3200 5100 50  0001 C CNN
F 3 "" H 3200 5100 50  0001 C CNN
	1    3200 5100
	1    0    0    -1  
$EndComp
Wire Wire Line
	3200 3100 3200 3700
Wire Wire Line
	3100 3700 3200 3700
Connection ~ 3200 3700
Wire Wire Line
	3200 3700 3200 4300
Wire Wire Line
	3100 4300 3200 4300
Connection ~ 3200 4300
Wire Wire Line
	3200 4300 3200 4900
Wire Wire Line
	3100 4900 3200 4900
Connection ~ 3200 4900
Wire Wire Line
	3200 4900 3200 5100
$Comp
L Display_Character:MAN71A U2
U 1 1
P 9700 2000
F 0 "U2" H 9700 2667 50  0000 C CNN
F 1 "MAN71A" H 9700 2576 50  0000 C CNN
F 2 "Display_7Segment:MAN71A" H 9200 1300 50  0001 L CNN
F 3 "https://www.digchip.com/datasheets/parts/datasheet/161/MAN3640A-pdf.php" H 9710 2340 50  0001 L CNN
	1    9700 2000
	1    0    0    -1  
$EndComp
Wire Wire Line
	10000 2400 10100 2400
Wire Wire Line
	10100 2400 10100 2300
Wire Wire Line
	10000 2300 10100 2300
Connection ~ 10100 2300
Wire Wire Line
	10100 2300 10100 2100
$Comp
L power:VCC #PWR08
U 1 1
P 10100 2100
F 0 "#PWR08" H 10100 1950 50  0001 C CNN
F 1 "VCC" H 10117 2273 50  0000 C CNN
F 2 "" H 10100 2100 50  0001 C CNN
F 3 "" H 10100 2100 50  0001 C CNN
	1    10100 2100
	1    0    0    -1  
$EndComp
Connection ~ 1700 1750
Wire Wire Line
	2000 1650 2000 1750
Wire Wire Line
	1700 1600 1700 1750
Wire Wire Line
	2000 1250 2000 1350
Wire Wire Line
	2000 1150 2000 1250
Connection ~ 2000 1250
Wire Wire Line
	1700 1250 2000 1250
Wire Wire Line
	1700 1150 1700 1250
Connection ~ 1700 1250
Wire Wire Line
	1700 1400 1700 1250
$Comp
L Connector:Jack-DC J1
U 1 1
P 1400 1500
F 0 "J1" H 1455 1825 50  0000 C CNN
F 1 "Jack-DC" H 1455 1734 50  0000 C CNN
F 2 "" H 1450 1460 50  0001 C CNN
F 3 "~" H 1450 1460 50  0001 C CNN
	1    1400 1500
	1    0    0    -1  
$EndComp
$Comp
L hrnekbezucha:Q_NPN_BCE Q?
U 1 1
P 7900 1300
F 0 "Q?" H 8000 1300 50  0000 L CNN
F 1 "Q_NPN_BCE" H 8088 1255 50  0001 L CNN
F 2 "" H 8100 1400 50  0001 C CNN
F 3 "~" H 7900 1300 50  0001 C CNN
	1    7900 1300
	1    0    0    -1  
$EndComp
Wire Wire Line
	7800 1300 7600 1300
$Comp
L hrnekbezucha:Q_NPN_BCE Q?
U 1 1
P 7900 1600
F 0 "Q?" H 8000 1600 50  0000 L CNN
F 1 "Q_NPN_BCE" H 8088 1555 50  0001 L CNN
F 2 "" H 8100 1700 50  0001 C CNN
F 3 "~" H 7900 1600 50  0001 C CNN
	1    7900 1600
	1    0    0    -1  
$EndComp
$Comp
L hrnekbezucha:Q_NPN_BCE Q?
U 1 1
P 7900 1900
F 0 "Q?" H 8000 1900 50  0000 L CNN
F 1 "Q_NPN_BCE" H 8088 1855 50  0001 L CNN
F 2 "" H 8100 2000 50  0001 C CNN
F 3 "~" H 7900 1900 50  0001 C CNN
	1    7900 1900
	1    0    0    -1  
$EndComp
$Comp
L hrnekbezucha:Q_NPN_BCE Q?
U 1 1
P 7900 2200
F 0 "Q?" H 8000 2200 50  0000 L CNN
F 1 "Q_NPN_BCE" H 8088 2155 50  0001 L CNN
F 2 "" H 8100 2300 50  0001 C CNN
F 3 "~" H 7900 2200 50  0001 C CNN
	1    7900 2200
	1    0    0    -1  
$EndComp
$Comp
L hrnekbezucha:Q_NPN_BCE Q?
U 1 1
P 7900 2500
F 0 "Q?" H 8000 2500 50  0000 L CNN
F 1 "Q_NPN_BCE" H 8088 2455 50  0001 L CNN
F 2 "" H 8100 2600 50  0001 C CNN
F 3 "~" H 7900 2500 50  0001 C CNN
	1    7900 2500
	1    0    0    -1  
$EndComp
$Comp
L hrnekbezucha:Q_NPN_BCE Q?
U 1 1
P 7900 2800
F 0 "Q?" H 8000 2800 50  0000 L CNN
F 1 "Q_NPN_BCE" H 8088 2755 50  0001 L CNN
F 2 "" H 8100 2900 50  0001 C CNN
F 3 "~" H 7900 2800 50  0001 C CNN
	1    7900 2800
	1    0    0    -1  
$EndComp
$Comp
L hrnekbezucha:Q_NPN_BCE Q?
U 1 1
P 7900 3100
F 0 "Q?" H 8000 3100 50  0000 L CNN
F 1 "Q_NPN_BCE" H 8088 3055 50  0001 L CNN
F 2 "" H 8100 3200 50  0001 C CNN
F 3 "~" H 7900 3100 50  0001 C CNN
	1    7900 3100
	1    0    0    -1  
$EndComp
Wire Wire Line
	7800 1600 7600 1600
Wire Wire Line
	7600 3100 7800 3100
Wire Wire Line
	7800 2800 7600 2800
Wire Wire Line
	7800 2500 7600 2500
Wire Wire Line
	7800 2200 7600 2200
Wire Wire Line
	7800 1900 7600 1900
Wire Wire Line
	8000 1700 8850 1700
Wire Wire Line
	8000 1200 8150 1200
Wire Wire Line
	8150 1200 8150 1500
Wire Wire Line
	8000 3200 8850 3200
Wire Wire Line
	8850 3200 8850 2200
Wire Wire Line
	8850 2100 8750 2100
Wire Wire Line
	8750 2100 8750 2900
Wire Wire Line
	8750 2900 8000 2900
Wire Wire Line
	8000 2600 8650 2600
Wire Wire Line
	8650 2600 8650 2000
Wire Wire Line
	8650 2000 8850 2000
Wire Wire Line
	8850 1900 8550 1900
Wire Wire Line
	8550 1900 8550 2300
Wire Wire Line
	8550 2300 8000 2300
Wire Wire Line
	8000 2000 8450 2000
Wire Wire Line
	8450 2000 8450 1800
Wire Wire Line
	8450 1800 8850 1800
Wire Wire Line
	8350 1600 8350 1400
Wire Wire Line
	8350 1400 8000 1400
Wire Wire Line
	8350 1600 8850 1600
Wire Wire Line
	8000 1500 8150 1500
Connection ~ 8150 1500
Wire Wire Line
	8150 1500 8150 1800
Wire Wire Line
	8000 1800 8150 1800
Connection ~ 8150 1800
Wire Wire Line
	8150 1800 8150 2100
Wire Wire Line
	8000 2100 8150 2100
Connection ~ 8150 2100
Wire Wire Line
	8150 2100 8150 2400
Wire Wire Line
	8000 2400 8150 2400
Connection ~ 8150 2400
Wire Wire Line
	8150 2400 8150 2700
Wire Wire Line
	8000 2700 8150 2700
Connection ~ 8150 2700
Wire Wire Line
	8150 2700 8150 3000
Wire Wire Line
	8000 3000 8150 3000
Connection ~ 8150 3000
Wire Wire Line
	8150 3000 8150 3350
$Comp
L power:GND #PWR?
U 1 1
P 8150 3350
F 0 "#PWR?" H 8150 3100 50  0001 C CNN
F 1 "GND" H 8155 3177 50  0000 C CNN
F 2 "" H 8150 3350 50  0001 C CNN
F 3 "" H 8150 3350 50  0001 C CNN
	1    8150 3350
	1    0    0    -1  
$EndComp
$EndSCHEMATC
